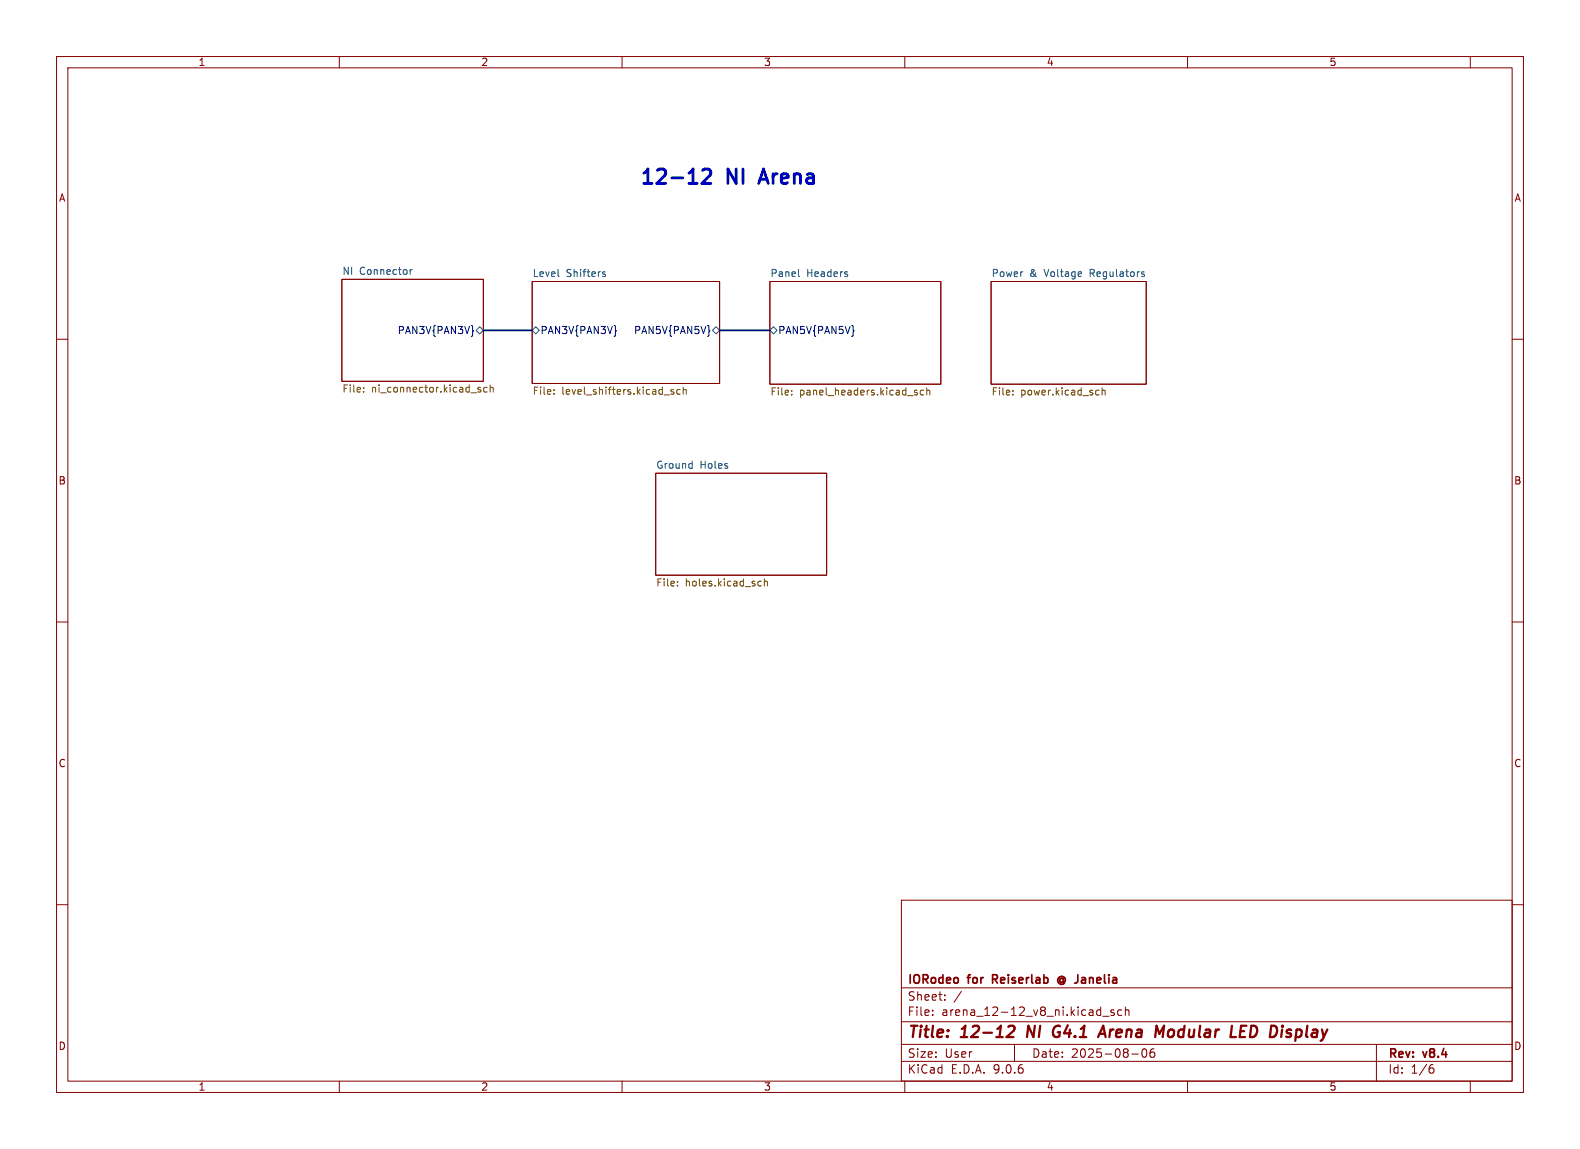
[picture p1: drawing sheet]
<svg xmlns="http://www.w3.org/2000/svg" width="279mm" height="203mm" viewBox="0 0 279 203" stroke-linecap="round" stroke-linejoin="round" font-family="sans-serif">
<g fill="none" stroke="#840000" stroke-width=".18">
<path d="M10 10h259.4v183.2h-259.4zM12 12h255.4v179.2h-255.4zM60 10v2M110 10v2M160 10v2M210 10v2M260 10v2M60.5 49.4h25v18h-25zM94.1 49.8h33.2v18h-33.2zM136.1 49.8h30.3v18.1h-30.3zM175.3 49.8h27.4v18.1h-27.4zM10 60h2"/>
<path d="M267.4 60h2M116 83.7h30.2v18h-30.2zM10 110h2M267.4 110h2M159.4 159.2h108v32h-108zM10 160h2M159.4 174.7h108M164.9 179.4v.2M164.9 178.7v.1M167.1 176.7v.2M167.1 176v.1M170 175.3l-1.3 1.9"/>
<path d="M195 179.7h1.1M197 178.7l-.4-.1-.2 .2 .1 .2 .5 .2v.3h-.6M198.4 178.7l-.5-.1-.3 .3v.4l.2 .2h.6M199 178.7l.2-.1 .4 .1v.9M199 178.1v1.5M267.4 160h2M60 191.2v2M110 191.2v2M159.4 187.7h108M159.4 184.7h108M159.4 180.7h108M160 191.2v2"/>
<path d="M179.4 184.7v3M200.1 186.4h1.2M202.1 185.6l.2-.1a.81 .81 0 0 1 .6 .6 .81 .81 0 0 1-.3 .8l-.2 .1a.81 .81 0 0 1-.3-1.4zM204.1 185.5a.59 .59 0 0 0-.7 .6v.6l.1 .2 .4 .1 .2-.2 .1-.5-.1-.2h-.5l-.2 .2M210 191.2v2M243.4 184.7v6.5M253 188.9h.4l.2 .2-.1 .5-.5 .2M253.4 188.3l-.4 .1M260 191.2v2"/>
</g>
<path d="M178.3 181.6l.3-.2h.5a.45 .45 0 0 1 .3 .6l-.1 .3-1.3 1.1h1.2M181.9 181.4l-.3 2M186.5 183.3l.2 .1 .5-.1M187 182.5h.4M187.3 181.4l-.6 .1-.2 .2M194.2 183.4l.9-2 .4 2M194.4 182.8h1M206.8 182.2l-.2 .3-.1 .5 .3 .4M219.2 183.4h1M219.4 182.4h.6M219.5 181.4h.9" fill="none" stroke="#840000" stroke-width=".4"/>
<path d="M175.5 173.2h.6M176.1 172.4h-.6v1.5M188 173.1a.36 .36 0 0 0-.5 0 .36 .36 0 0 0 0 .5 .36 .36 0 0 0 .5 .1M188 172.7a.71 .71 0 0 0-1 .7 .71 .71 0 0 0 1 .6" fill="none" stroke="#840000" stroke-width=".3"/>
<path d="M83.5 57.6l.1 .7 .2 .2-.2 .2-.1 .7M108.8 57.6v.7l.2 .2-.2 .2v.7M125.3 57.6l.1 .7 .1 .2-.1 .2-.1 .7M150.8 57.6l.1 .7 .1 .2-.1 .2-.1 .7" fill="none" stroke="#000084" stroke-width=".18"/>
<g fill="none" stroke="#006464" stroke-width=".18">
<path d="M72.5 47.7v.8M72.9 47.7l-.4 .2M84.2 58.4l.6-.6 .7 .6-.7 .7zM94.1 58.4l.6-.6 .7 .6-.7 .7zM98.7 48.8l.2 .1M106.6 48.4l.5 .3-.1 .1-.3 .1M106.6 48.1h.4M126 58.4l.6-.6 .7 .6-.7 .7zM136.1 58.4l.7-.6 .6 .6-.6 .7zM141.2 47.6v1.1l.2 .2M149.9 48.5v.3M202 48.5h.3l.1 .2-.2 .2h-.2"/>
<path d="M202 48.1h.3M122.3 82h.1M122.4 81.5v1.3M122.4 82.8h-.1"/>
</g>
<g fill="none" stroke="#725600" stroke-width=".18">
<path d="M64.3 69.2v.1M64.3 68.6v.1M84.6 68.9l.4 .2v.2h-.4M84.6 68.6h.4M86.1 68.6l-.3-.1-.3 .2 .1 .6h.5M86.7 68.6l.2-.1 .3 .1v.7M86.7 68.1v1.2M98 69.6v.1M98 68.9v.2M119.1 68.9h-.3l-.2 .2 .1 .1 .4 .2v.3h-.5M120.3 68.9h-.4l-.2 .2 .1 .6h.5M120.8 69l.2-.1h.3l.1 .8"/>
<path d="M120.8 68.5v1.2M140 69.7v.2M140 69.1v.1M161.9 69.4l.3 .1v.2l-.1 .2h-.3M161.9 69l.3 .1M163.3 69.1l-.3-.1-.3 .2 .2 .6h.4M163.9 69.1l.2-.1 .3 .1v.8M163.9 68.6v1.3M179.1 69.7v.2M179.1 69.1v.1M194 69l.3 .1M194.3 69.8l-.3 .1"/>
<path d="M194.9 69.1l.2-.1 .3 .1v.8M194.9 68.6v1.3M119.8 103.5v.1M119.8 102.8v.2M134.3 102.8h.3M134.6 103.6h-.3M135.2 102.9l.1-.1h.3l.1 .8M135.2 102.4v1.2"/>
</g>
<path d="M85.5 58.4h8.6M127.3 58.4h8.8" fill="none" stroke="#000084" stroke-width=".3"/>
<path d="M121.8 32.4h1.5M124.2 30.1l.4-.2h.6a.69 .69 0 0 1 .4 1.1l-1.5 1.4h1.6M134.4 31.7h1.2M135 29.9l-.8 2.5" fill="none" stroke="#0000c2" stroke-width=".51"/>
<g font-size="3.5" fill="#0000c2">
<text x="113" y="32.8">12-12</text>
<text x="128.8" y="32.8">NI</text>
<text x="135.6" y="32.8">Arena</text>
</g>
<g font-size="2.8" fill="#840000">
<text x="160.4" y="184.1">Title:</text>
<text x="170.1" y="184.1">12-12</text>
<text x="182.5" y="184.1">NI</text>
<text x="187.8" y="184.1">G4.1</text>
<text x="196.9" y="184.1">Arena</text>
<text x="207.5" y="184.1">Modular</text>
<text x="221.7" y="184.1">LED</text>
<text x="229.4" y="184.1">Display</text>
</g>
<g font-size="2.1" fill="#840000">
<text x="160.4" y="179.9">File:</text>
<text x="160.4" y="177.2">Sheet:</text>
<text x="160.4" y="174.4">IORodeo</text>
<text x="166.5" y="179.9">arena_12-12_v8_ni.kicad_sch</text>
<text x="171.3" y="174.4">for</text>
<text x="176.2" y="174.4">Reiserlab</text>
<text x="188.3" y="174.4">@ Janelia</text>
<text x="160.4" y="190.1">KiCad</text>
<text x="160.4" y="187.3">Size:</text>
<text x="167.1" y="187.3">User</text>
<text x="168.1" y="190.1">E.D.A.</text>
<text x="175.7" y="190.1">9.0.6</text>
<text x="182.4" y="187.3">Date:</text>
<text x="189.4" y="187.3">2025-08-06</text>
<text x="245.4" y="187.5">Rev:</text>
<text x="245.4" y="190.1">Id:</text>
<text x="249.5" y="190.1">1/6</text>
<text x="251.8" y="187.5">v8.4</text>
</g>
<g font-size="1.8" fill="#840000">
<text x="35" y="11.9">1</text>
<text x="85" y="11.9">2</text>
<text x="135" y="11.9">3</text>
<text x="185" y="11.9">4</text>
<text x="235" y="11.9">5</text>
<text x="10.3" y="35.9">A</text>
<text x="267.7" y="35.9">A</text>
<text x="10.3" y="85.9">B</text>
<text x="267.7" y="85.9">B</text>
<text x="10.3" y="135.9">C</text>
<text x="267.7" y="135.9">C</text>
<text x="10.3" y="185.9">D</text>
<text x="267.7" y="185.9">D</text>
<text x="35" y="193.1">1</text>
<text x="85" y="193.1">2</text>
<text x="135" y="193.1">3</text>
<text x="185" y="193.1">4</text>
<text x="235" y="193.1">5</text>
</g>
<g font-size="1.8" fill="#006464">
<text x="60.5" y="48.7">NI</text>
<text x="63.6" y="48.7">Connector</text>
<text x="94.1" y="49.1">Level</text>
<text x="100.1" y="49.1">Shifters</text>
<text x="136.1" y="49.1">Panel</text>
<text x="142.6" y="49.1">Headers</text>
<text x="175.3" y="49.1">Power</text>
<text x="182.1" y="49.1">&amp;</text>
<text x="184.8" y="49.1">Voltage</text>
<text x="193" y="49.1">Regulators</text>
<text x="116" y="83">Ground</text>
<text x="123.8" y="83">Holes</text>
</g>
<g font-size="1.8" fill="#000084">
<text x="70.2" y="59.3">PAN3V{PAN3V}</text>
<text x="95.5" y="59.3">PAN3V{PAN3V}</text>
<text x="112" y="59.3">PAN5V{PAN5V}</text>
<text x="137.5" y="59.3">PAN5V{PAN5V}</text>
</g>
<g font-size="1.8" fill="#725600">
<text x="60.5" y="69.7">File:</text>
<text x="65.7" y="69.7">ni_connector.kicad_sch</text>
<text x="94.1" y="70.1">File:</text>
<text x="99.3" y="70.1">level_shifters.kicad_sch</text>
<text x="136.1" y="70.3">File:</text>
<text x="141.4" y="70.3">panel_headers.kicad_sch</text>
<text x="175.3" y="70.3">File:</text>
<text x="180.5" y="70.3">power.kicad_sch</text>
<text x="116" y="104">File:</text>
<text x="121.2" y="104">holes.kicad_sch</text>
</g>
</svg>
